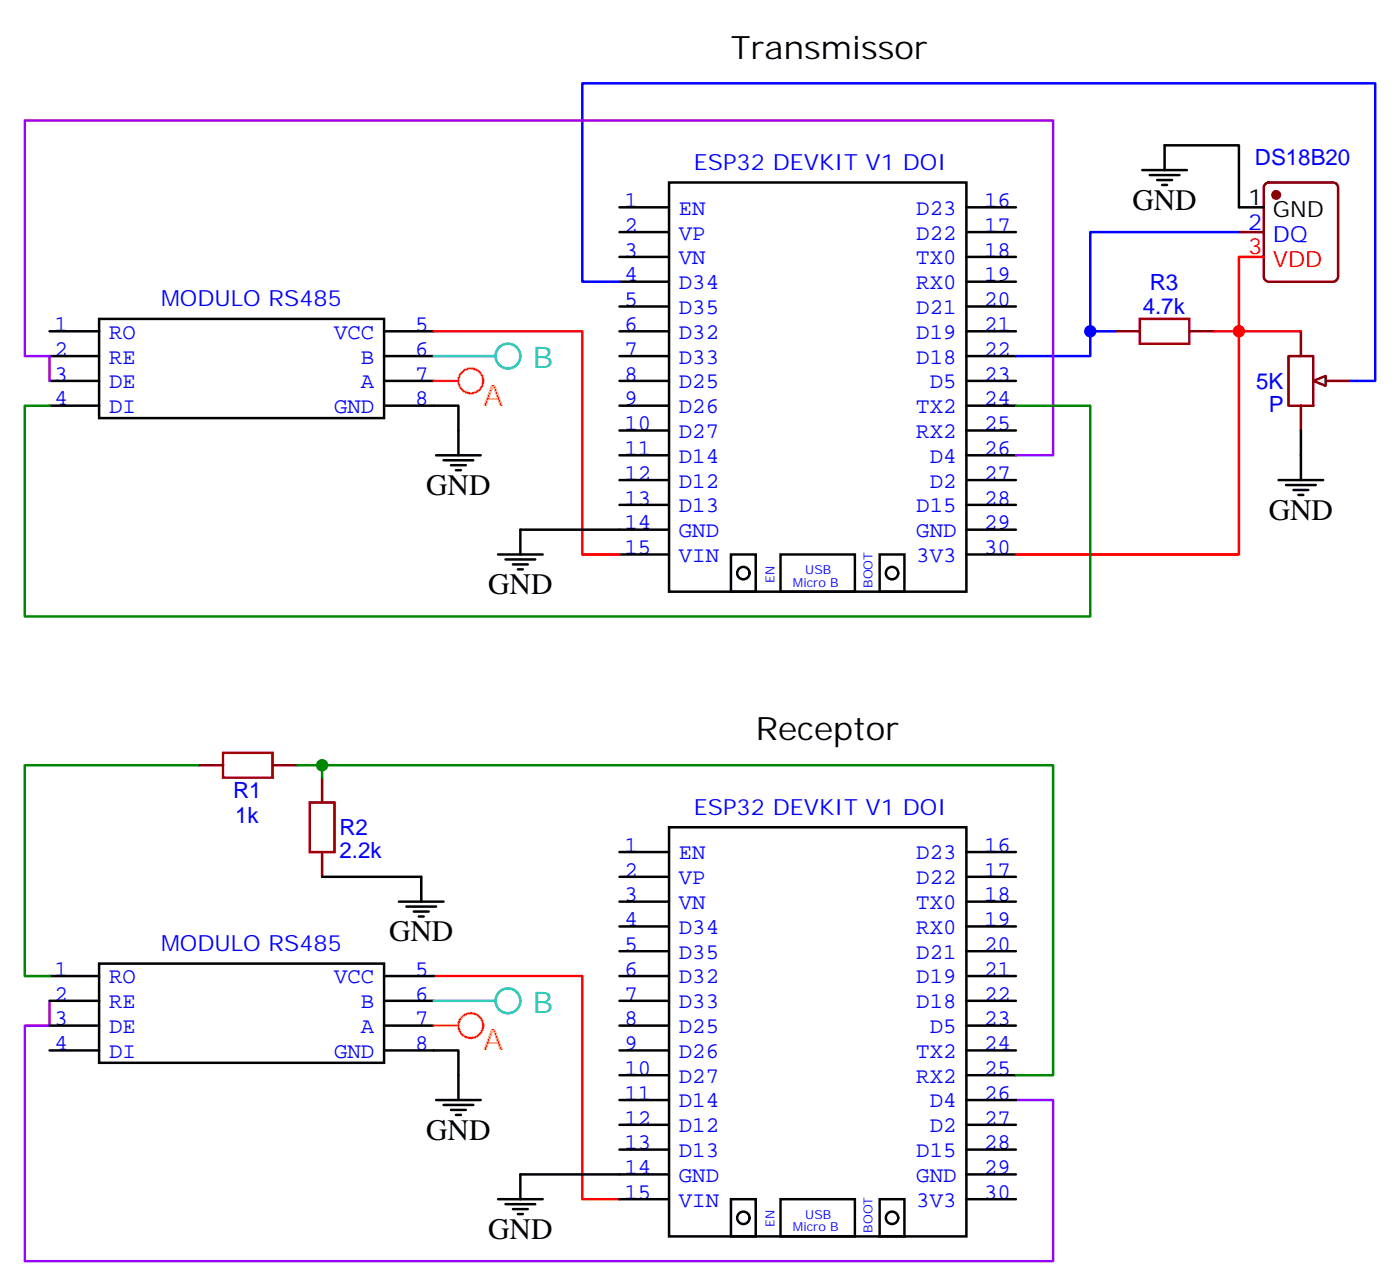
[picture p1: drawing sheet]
<svg xmlns="http://www.w3.org/2000/svg" width="199mm" height="183mm" viewBox="0 0 199 183" stroke-linecap="round" stroke-linejoin="round" font-family="sans-serif">
<g fill="none" stroke="#000" stroke-width=".35">
<path d="M88.2 29.5h7M88.2 33h7M88.2 36.5h7M95.2 26h42.4v58.2h-42.4zM137.6 29.5h7M137.6 33h7M137.6 36.5h7M176.4 29.5h3.5M88.2 40.1h7M88.2 43.6h7M88.2 47.1h7M88.2 50.7h7"/>
<path d="M88.2 54.2h7M88.2 57.7h7M137.6 40.1h7M137.6 43.6h7M137.6 47.1h7M137.6 50.7h7M137.6 54.2h7M137.6 57.7h7M62.1 64.8h6.3M63.1 65.5h4.3M64.2 66.2h2.1M64.9 66.9h.7"/>
<path d="M65.3 61.2v3.6M88.2 61.2h7M88.2 64.8h7M88.2 68.3h7M88.2 71.8h7M88.2 75.4h7M88.2 78.9h7M104.1 78.9h3.5v5.3h-3.5zM111.1 78.9h10.6v5.3h-10.6zM125.2 78.9h3.6v5.3h-3.6zM137.6 61.2h7M137.6 64.8h7"/>
<path d="M137.6 68.3h7M137.6 71.8h7M137.6 75.4h7M137.6 78.9h7"/>
<circle cx="105.8" cy="81.5" r=".88"/>
<circle cx="127" cy="81.5" r=".88"/>
</g>
<path d="M176.4 33h3.5M180.2 26.2l.4-.2h9.2a.71 .71 0 0 1 .7 .7v12.7a.76 .76 0 0 1-.7 .7h-9.2a.76 .76 0 0 1-.7-.7v-12.7zM183.4 50.7h3.6v7h-3.6zM185.2 47.1v3.6M185.2 57.7v3.5M188.7 54.2h3.6" fill="none" stroke="#870000" stroke-width=".35"/>
<circle cx="181.7" cy="27.7" r=".53" fill="#870000" stroke="#870000" stroke-width=".35"/>
<path d="M176.4 36.5h3.5" fill="none" stroke="#f00" stroke-width=".35"/>
<path d="M187 54.2l1.7-.7v1.4z" fill="#f0f0f0" stroke="#870000" stroke-width=".35"/>
<path d="M162.3 45.4h7v3.5h-7zM31.7 107.1h7.1v3.5h-7.1zM44.1 114.2h3.5v7h-3.5z" fill="none" stroke="#a10000" stroke-width=".35"/>
<path d="M158.7 47.1h3.6M169.3 47.1h3.6M28.2 108.9h3.5M38.8 108.9h3.5M45.9 110.6v3.6M45.9 121.2v3.5" fill="none" stroke="#870000" stroke-width=".35"/>
<g fill="none" stroke="#000" stroke-width=".35">
<path d="M162.6 24.2h6.4M163.7 24.9h4.2M164.7 25.6h2.2M165.5 26.3h.7M165.8 24.2v-3.5h10.6v8.8M7.1 57.7h7M7.1 54.2h7M7.1 50.7h7M7.1 47.1h7M14.1 45.4h40.6v14.1h-40.6zM54.7 57.7h10.6v3.5M54.7 54.2h7"/>
<path d="M54.7 50.7h7M54.7 47.1h7M70.9 78.9h6.4M72 79.6h4.2M88.2 75.4h-14.1v3.5M182 68.3h6.4M183.1 69h4.2M184.1 69.7h2.2M184.9 70.4h.7M185.2 61.2v7.1M73 80.3h2.1M73.7 81h.7"/>
<path d="M95.2 117.7h42.4v58.2h-42.4zM7.1 138.9h7M14.1 137.1h40.6v14.1h-40.6zM45.9 124.7h14.1v3.6M54.7 138.9h7M56.8 128.3h6.3M57.9 129h4.2M58.9 129.7h2.1M59.6 130.4h.7M88.2 128.3h7M88.2 138.9h7M88.2 135.3h7"/>
<path d="M88.2 131.8h7M88.2 124.7h7M88.2 121.2h7M137.6 128.3h7M137.6 138.9h7M137.6 135.3h7M137.6 131.8h7M137.6 124.7h7M137.6 121.2h7M7.1 142.4h7M7.1 145.9h7M7.1 149.4h7"/>
<path d="M54.7 149.4h10.6v7.1M54.7 142.4h7M54.7 145.9h7M62.1 156.5h6.3M63.1 157.2h4.3M64.2 157.9h2.1M64.9 158.6h.7M88.2 142.4h7M88.2 145.9h7M88.2 149.4h7M88.2 156.5h7M88.2 153h7"/>
<path d="M137.6 142.4h7M137.6 145.9h7M137.6 149.4h7M137.6 156.5h7M137.6 153h7M70.9 170.6h6.4M72 171.3h4.2M73 172h2.1M73.7 172.7h.7M88.2 170.6h7M88.2 163.5h7M88.2 160h7"/>
<path d="M95.2 167.1h-21.1v3.5M104.1 170.6h3.5v5.3h-3.5zM111.1 170.6h10.6v5.3h-10.6zM125.2 170.6h3.6v5.3h-3.6zM137.6 170.6h7M137.6 167.1h7M137.6 163.5h7M137.6 160h7"/>
<circle cx="105.8" cy="173.3" r=".88"/>
<circle cx="127" cy="173.3" r=".88"/>
</g>
<path d="M176.4 36.5v42.4h-31.8M61.7 47.1h21.2v31.8h5.3M172.9 47.1h12.3M61.7 138.9h21.2v31.7h5.3" fill="none" stroke="#f00" stroke-width=".35"/>
<path d="M176.4 33h-21.2v17.7h-10.6M88.2 40.1h-5.3v-28.2h112.9v42.3h-3.5M155.2 47.1h3.5" fill="none" stroke="#00f" stroke-width=".35"/>
<path d="M7.1 54.2v-3.5h-3.6v-33.6h146.4v47.7h-5.3M7.1 142.4v3.5h-3.6v33.5h146.4v-22.9h-5.3" fill="none" stroke="#90f" stroke-width=".35"/>
<path d="M7.1 57.7h-3.6v30h151.7v-30h-10.6M28.2 108.9h-24.7v30h3.6M42.3 108.9h3.6v1.7M45.9 108.9h104v44.1h-5.3" fill="none" stroke="#008700" stroke-width=".35"/>
<g fill="none" stroke="#f90" stroke-width=".35">
<path d="M61.7 54.2h3.6M61.7 145.9h3.6"/>
<circle cx="67" cy="54.2" r="1.76"/>
<circle cx="67" cy="145.9" r="1.76"/>
</g>
<g fill="none" stroke="#0cc" stroke-width=".35">
<path d="M61.7 50.7h8.9M61.7 142.4h8.9"/>
<circle cx="72.3" cy="50.7" r="1.76"/>
<circle cx="72.3" cy="142.4" r="1.76"/>
</g>
<circle cx="176.4" cy="47.1" r=".88" fill="#f00"/>
<circle cx="155.2" cy="47.1" r=".88" fill="#00f"/>
<circle cx="45.9" cy="108.9" r=".88" fill="#008700"/>
<g font-size="4.6">
<text x="104.1" y="8.3">Transmissor</text>
<text x="107.6" y="105.3">Receptor</text>
</g>
<g font-size="4.2">
<text x="161.2" y="29.8">GND</text>
<text x="60.7" y="70.4">GND</text>
<text x="180.6" y="73.9">GND</text>
<text x="69.5" y="84.5">GND</text>
<text x="55.4" y="133.9">GND</text>
<text x="60.7" y="162.1">GND</text>
<text x="69.5" y="176.2">GND</text>
</g>
<g font-size="4.2" fill="#0cc">
<text x="75.8" y="52.4">B</text>
<text x="75.8" y="144.1">B</text>
</g>
<g font-size="4.2" fill="#f90">
<text x="68.8" y="57.7">A</text>
<text x="68.8" y="149.4">A</text>
</g>
<g font-size="3.2" fill="#00f">
<text x="178.7" y="23.5">DS18B20</text>
<text x="88.9" y="29.5">1</text>
<text x="98.8" y="24.2">ESP32 DEVKIT V1 DOI</text>
<text x="140.1" y="29.5">16</text>
<text x="88.9" y="33">2</text>
<text x="96.7" y="30.6">EN</text>
<text x="96.7" y="34.1">VP</text>
<text x="130.5" y="30.6">D23</text>
<text x="130.5" y="34.1">D22</text>
<text x="140.1" y="33">17</text>
<text x="177.7" y="32.7">2</text>
<text x="181.2" y="34.4">DQ</text>
<text x="88.9" y="36.5">3</text>
<text x="88.9" y="40">4</text>
<text x="96.7" y="37.6">VN</text>
<text x="96.7" y="41.1">D34</text>
<text x="130.5" y="37.6">TX0</text>
<text x="130.5" y="41.1">RX0</text>
<text x="140.1" y="36.5">18</text>
<text x="140.1" y="40">19</text>
<text x="163.7" y="41.2">R3</text>
<text x="7.8" y="47.1">1</text>
<text x="22.9" y="43.6">MODULO RS485</text>
<text x="59.1" y="47.1">5</text>
<text x="88.9" y="43.6">5</text>
<text x="88.9" y="47.1">6</text>
<text x="96.7" y="44.7">D35</text>
<text x="130.5" y="44.7">D21</text>
<text x="140.1" y="43.6">20</text>
<text x="140.1" y="47.1">21</text>
<text x="162.7" y="44.7">4.7k</text>
<text x="7.8" y="50.6">2</text>
<text x="15.5" y="51.7">RE</text>
<text x="15.5" y="48.2">RO</text>
<text x="47.6" y="48.2">VCC</text>
<text x="51.4" y="51.7">B</text>
<text x="59.1" y="50.6">6</text>
<text x="88.9" y="50.6">7</text>
<text x="96.7" y="48.2">D32</text>
<text x="96.7" y="51.7">D33</text>
<text x="130.5" y="48.2">D19</text>
<text x="130.5" y="51.7">D18</text>
<text x="140.1" y="50.6">22</text>
<text x="7.8" y="57.7">4</text>
<text x="7.8" y="54.2">3</text>
<text x="15.5" y="58.8">DI</text>
<text x="15.5" y="55.2">DE</text>
<text x="47.6" y="58.8">GND</text>
<text x="51.4" y="55.2">A</text>
<text x="59.1" y="57.7">8</text>
<text x="59.1" y="54.2">7</text>
<text x="88.9" y="54.2">8</text>
<text x="88.9" y="57.7">9</text>
<text x="96.7" y="55.2">D25</text>
<text x="96.7" y="58.8">D26</text>
<text x="130.5" y="58.8">TX2</text>
<text x="132.4" y="55.2">D5</text>
<text x="140.1" y="54.2">23</text>
<text x="140.1" y="57.7">24</text>
<text x="178.9" y="55.3">5K</text>
<text x="180.6" y="58.5">P</text>
<text x="88.9" y="61.2">10</text>
<text x="88.9" y="64.7">11</text>
<text x="96.7" y="62.3">D27</text>
<text x="96.7" y="65.8">D14</text>
<text x="130.5" y="62.3">RX2</text>
<text x="132.4" y="65.8">D4</text>
<text x="140.1" y="61.2">25</text>
<text x="140.1" y="64.7">26</text>
<text x="88.9" y="68.3">12</text>
<text x="88.9" y="71.8">13</text>
<text x="96.7" y="69.4">D12</text>
<text x="132.4" y="69.4">D2</text>
<text x="140.1" y="68.3">27</text>
<text x="140.1" y="71.8">28</text>
<text x="88.9" y="75.3">14</text>
<text x="96.7" y="72.9">D13</text>
<text x="96.7" y="76.4">GND</text>
<text x="130.5" y="72.9">D15</text>
<text x="130.5" y="76.4">GND</text>
<text x="140.1" y="75.3">29</text>
<text x="88.9" y="78.8">15</text>
<text x="96.7" y="79.9">VIN</text>
<text x="130.5" y="79.9">3V3</text>
<text x="140.1" y="78.8">30</text>
<text x="33.2" y="113.5">R1</text>
<text x="33.5" y="117.1">1k</text>
<text x="48.3" y="118.8">R2</text>
<text x="98.8" y="115.9">ESP32 DEVKIT V1 DOI</text>
<text x="48.3" y="122">2.2k</text>
<text x="88.9" y="124.7">2</text>
<text x="88.9" y="121.2">1</text>
<text x="96.7" y="125.8">VP</text>
<text x="96.7" y="122.3">EN</text>
<text x="130.5" y="125.8">D22</text>
<text x="130.5" y="122.3">D23</text>
<text x="140.1" y="124.7">17</text>
<text x="140.1" y="121.2">16</text>
<text x="88.9" y="131.8">4</text>
<text x="88.9" y="128.2">3</text>
<text x="96.7" y="129.3">VN</text>
<text x="130.5" y="129.3">TX0</text>
<text x="140.1" y="131.8">19</text>
<text x="140.1" y="128.2">18</text>
<text x="22.9" y="135.3">MODULO RS485</text>
<text x="88.9" y="135.3">5</text>
<text x="96.7" y="136.4">D35</text>
<text x="96.7" y="132.9">D34</text>
<text x="130.5" y="136.4">D21</text>
<text x="130.5" y="132.9">RX0</text>
<text x="140.1" y="135.3">20</text>
<text x="7.8" y="138.8">1</text>
<text x="7.8" y="142.3">2</text>
<text x="15.5" y="139.9">RO</text>
<text x="15.5" y="143.4">RE</text>
<text x="47.6" y="139.9">VCC</text>
<text x="51.4" y="143.4">B</text>
<text x="59.1" y="138.8">5</text>
<text x="59.1" y="142.3">6</text>
<text x="88.9" y="142.3">7</text>
<text x="88.9" y="138.8">6</text>
<text x="96.7" y="143.4">D33</text>
<text x="96.7" y="139.9">D32</text>
<text x="130.5" y="143.4">D18</text>
<text x="130.5" y="139.9">D19</text>
<text x="140.1" y="142.3">22</text>
<text x="140.1" y="138.8">21</text>
<text x="7.8" y="145.9">3</text>
<text x="7.8" y="149.4">4</text>
<text x="15.5" y="147">DE</text>
<text x="51.4" y="147">A</text>
<text x="59.1" y="145.9">7</text>
<text x="59.1" y="149.4">8</text>
<text x="88.9" y="149.4">9</text>
<text x="88.9" y="145.9">8</text>
<text x="96.7" y="147">D25</text>
<text x="132.4" y="147">D5</text>
<text x="140.1" y="149.4">24</text>
<text x="140.1" y="145.9">23</text>
<text x="15.5" y="150.5">DI</text>
<text x="47.6" y="150.5">GND</text>
<text x="88.9" y="152.9">10</text>
<text x="96.7" y="150.5">D26</text>
<text x="96.7" y="154">D27</text>
<text x="130.5" y="154">RX2</text>
<text x="130.5" y="150.5">TX2</text>
<text x="140.1" y="152.9">25</text>
<text x="88.9" y="160">12</text>
<text x="88.9" y="156.5">11</text>
<text x="96.7" y="161.1">D12</text>
<text x="96.7" y="157.6">D14</text>
<text x="132.4" y="161.1">D2</text>
<text x="132.4" y="157.6">D4</text>
<text x="140.1" y="160">27</text>
<text x="140.1" y="156.5">26</text>
<text x="88.9" y="167">14</text>
<text x="88.9" y="163.5">13</text>
<text x="96.7" y="164.6">D13</text>
<text x="130.5" y="164.6">D15</text>
<text x="140.1" y="167">29</text>
<text x="140.1" y="163.5">28</text>
<text x="88.9" y="170.6">15</text>
<text x="96.7" y="171.7">VIN</text>
<text x="96.7" y="168.1">GND</text>
<text x="130.5" y="171.7">3V3</text>
<text x="130.5" y="168.1">GND</text>
<text x="140.1" y="170.6">30</text>
</g>
<g font-size="3.2">
<text x="177.7" y="29.1">1</text>
<text x="181.2" y="30.9">GND</text>
</g>
<g font-size="3.2" fill="#f00">
<text x="177.7" y="36.2">3</text>
<text x="181.2" y="38">VDD</text>
</g>
<g font-size="1.8" fill="#00f">
<text x="110.3" y="82.9" transform="rotate(-90 110.3 82.9)">EN</text>
<text x="112.9" y="83.5">Micro B</text>
<text x="114.7" y="81.7">USB</text>
<text x="124.2" y="83.6" transform="rotate(-90 124.2 83.6)">BOOT</text>
<text x="114.7" y="173.4">USB</text>
<text x="110.3" y="174.6" transform="rotate(-90 110.3 174.6)">EN</text>
<text x="112.9" y="175.2">Micro B</text>
<text x="124.2" y="175.3" transform="rotate(-90 124.2 175.3)">BOOT</text>
</g>
</svg>
